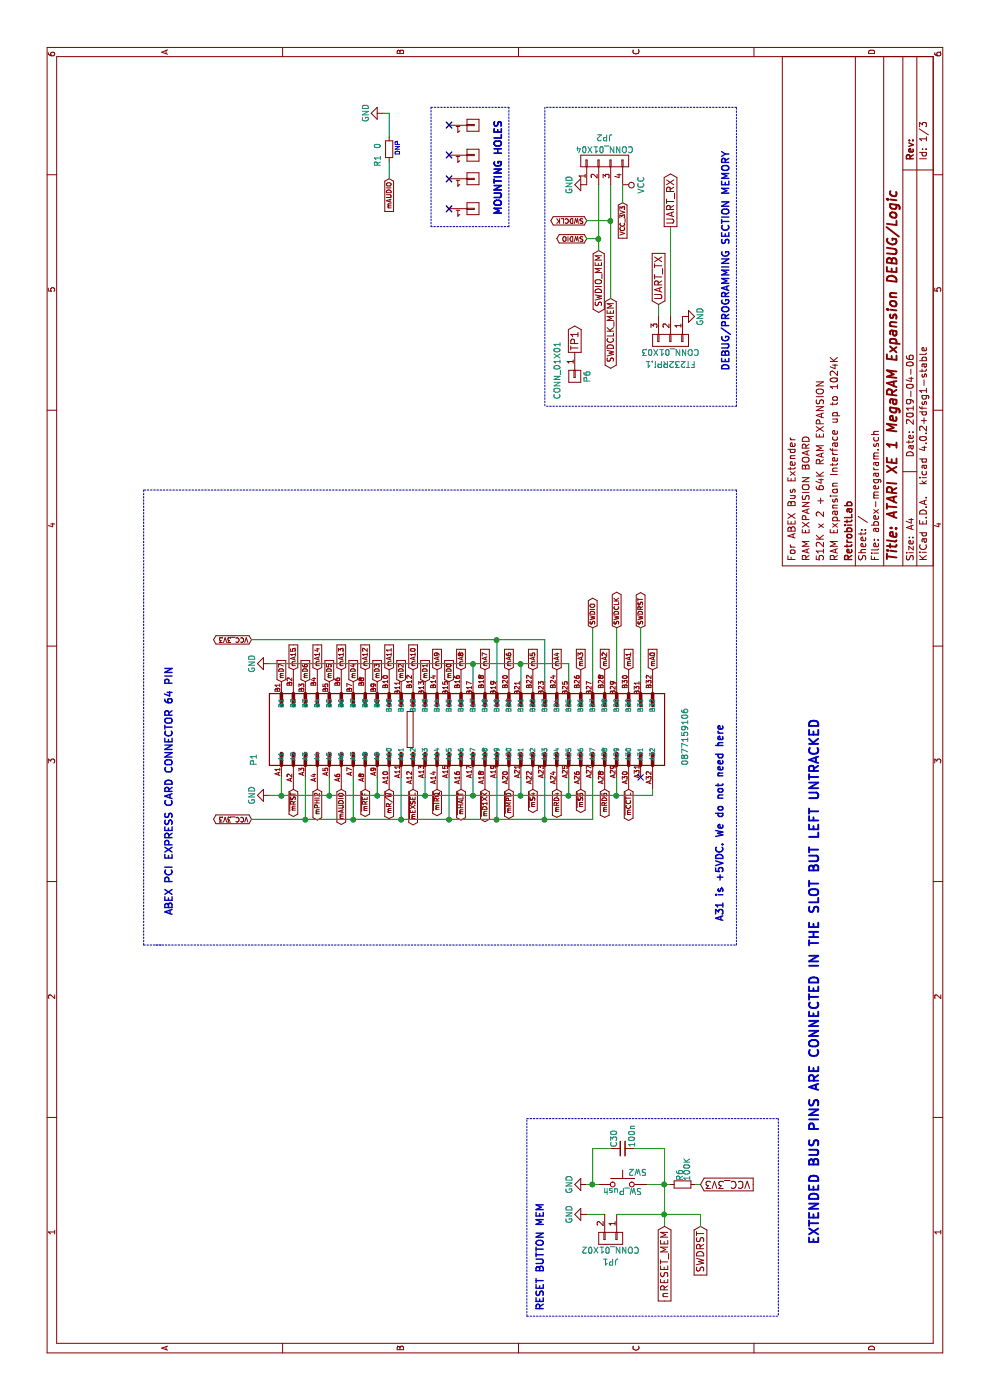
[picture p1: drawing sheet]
EESchema Schematic File Version 2
LIBS:MCU_STC
LIBS:Timer_RTC
LIBS:Relay_SolidState
LIBS:Relay
LIBS:RF_AM_FM
LIBS:Memory_Flash
LIBS:MCU_Module
LIBS:74xx
LIBS:Transistor_FET
LIBS:Regulator_Switching
LIBS:Logic_LevelTranslator
LIBS:Isolator
LIBS:Interface
LIBS:Converter_ACDC
LIBS:Battery_Management
LIBS:Amplifier_Operational
LIBS:RF_Module
LIBS:Interface_HDMI
LIBS:power
LIBS:Sensor_Temperature
LIBS:Timer_PLL
LIBS:Sensor_Pressure
LIBS:Sensor_Motion
LIBS:Oscillator
LIBS:MCU_Microchip_SAME
LIBS:MCU_Microchip_SAMD
LIBS:Interface_Expansion
LIBS:Interface_Ethernet
LIBS:Interface_CAN_LIN
LIBS:Amplifier_Difference
LIBS:Sensor_Magnetic
LIBS:Power_Management
LIBS:Memory_RAM
LIBS:MCU_Microchip_PIC18
LIBS:Interface_USB
LIBS:Audio
LIBS:Analog_Switch
LIBS:Amplifier_Current
LIBS:Regulator_Linear
LIBS:Device
LIBS:Analog_ADC
LIBS:MCU_Microchip_PIC16
LIBS:Connector
LIBS:Power_Protection
LIBS:Jumper
LIBS:Diode
LIBS:Switch
LIBS:Sensor_Current
LIBS:Sensor
LIBS:Regulator_Controller
LIBS:Driver_FET
LIBS:Amplifier_Audio
LIBS:RF_Filter
LIBS:Driver_Haptic
LIBS:RF_GSM
LIBS:Filter
LIBS:Converter_DCDC
LIBS:Analog
LIBS:RF_GPS
LIBS:Driver_Motor
LIBS:Driver_LED
LIBS:Sensor_Optical
LIBS:RF
LIBS:Power_Supervisor
LIBS:LED
LIBS:Simulation_SPICE
LIBS:CPU_NXP_IMX
LIBS:Sensor_Touch
LIBS:Memory_UniqueID
LIBS:Display_Character
LIBS:Mechanical
LIBS:MCU_Microchip_ATmega
LIBS:Comparator
LIBS:Memory_EEPROM
LIBS:RF_Switch
LIBS:Transformer
LIBS:Timer
LIBS:RF_Amplifier
LIBS:Sensor_Humidity
LIBS:MCU_Texas_MSP430
LIBS:MCU_Texas
LIBS:DSP_AnalogDevices
LIBS:74xGxx
LIBS:Reference_Voltage
LIBS:Sensor_Proximity
LIBS:RF_Mixer
LIBS:MCU_ST_STM8
LIBS:Interface_Telecom
LIBS:CPU
LIBS:4xxx_IEEE
LIBS:FPGA_Lattice
LIBS:Analog_DAC
LIBS:Interface_UART
LIBS:4xxx
LIBS:MCU_Microchip_ATtiny
LIBS:Sensor_Audio
LIBS:MCU_Cypress
LIBS:MCU_SiFive
LIBS:MCU_Nordic
LIBS:MCU_NXP_Kinetis
LIBS:Driver_Display
LIBS:MCU_NXP_S08
LIBS:Valve
LIBS:Triac_Thyristor
LIBS:Transistor_IGBT
LIBS:Regulator_SwitchedCapacitor
LIBS:Fiber_Optic
LIBS:Diode_Laser
LIBS:Reference_Current
LIBS:Transistor_BJT
LIBS:Memory_NVRAM
LIBS:MCU_NXP_LPC
LIBS:74xx_IEEE
LIBS:pspice
LIBS:Video
LIBS:Transistor_Array
LIBS:Sensor_Voltage
LIBS:Sensor_Gas
LIBS:Security
LIBS:Regulator_Current
LIBS:RF_ZigBee
LIBS:RF_WiFi
LIBS:RF_RFID
LIBS:RF_Bluetooth
LIBS:Potentiometer_Digital
LIBS:Motor
LIBS:Memory_ROM
LIBS:Memory_EPROM
LIBS:MCU_SiliconLabs
LIBS:MCU_ST_STM32L4
LIBS:MCU_ST_STM32L4+
LIBS:MCU_ST_STM32L1
LIBS:MCU_ST_STM32L0
LIBS:MCU_ST_STM32H7
LIBS:MCU_ST_STM32F7
LIBS:MCU_ST_STM32F4
LIBS:MCU_ST_STM32F3
LIBS:MCU_ST_STM32F2
LIBS:MCU_ST_STM32F1
LIBS:MCU_ST_STM32F0
LIBS:MCU_Parallax
LIBS:MCU_NXP_MCore
LIBS:MCU_NXP_MAC7100
LIBS:MCU_NXP_HCS12
LIBS:MCU_NXP_HC12
LIBS:MCU_NXP_HC11
LIBS:MCU_NXP_ColdFire
LIBS:MCU_Microchip_SAML
LIBS:MCU_Microchip_PIC32
LIBS:MCU_Microchip_PIC24
LIBS:MCU_Microchip_PIC12
LIBS:MCU_Microchip_PIC10
LIBS:MCU_Microchip_AVR
LIBS:MCU_Microchip_8051
LIBS:MCU_Intel
LIBS:MCU_Espressif
LIBS:MCU_AnalogDevices
LIBS:Logic_Programmable
LIBS:Isolator_Analog
LIBS:Interface_Optical
LIBS:Interface_LineDriver
LIBS:Interface_HID
LIBS:Interface_CurrentLoop
LIBS:Graphic
LIBS:GPU
LIBS:FPGA_Xilinx_Virtex7
LIBS:FPGA_Xilinx_Virtex6
LIBS:FPGA_Xilinx_Virtex5
LIBS:FPGA_Xilinx_Spartan6
LIBS:FPGA_Xilinx_Kintex7
LIBS:FPGA_Xilinx_Artix7
LIBS:FPGA_Xilinx
LIBS:FPGA_Microsemi
LIBS:Driver_Relay
LIBS:Display_Graphic
LIBS:Diode_Bridge
LIBS:DSP_Texas
LIBS:DSP_Motorola
LIBS:DSP_Microchip_DSPIC33
LIBS:DSP_Freescale
LIBS:Connector_Generic_Shielded
LIBS:Connector_Generic_MountingPin
LIBS:Connector_Generic
LIBS:CPU_PowerPC
LIBS:CPU_NXP_68000
LIBS:CPU_NXP_6800
LIBS:CPLD_Xilinx
LIBS:CPLD_Altera
LIBS:Amplifier_Video
LIBS:Amplifier_Instrumentation
LIBS:Amplifier_Buffer
LIBS:AmigaComponents
LIBS:abex-megaram-cache
EELAYER 25 0
EELAYER END
$Descr A4 11693 8268
encoding utf-8
Sheet 1 3
Title "ATARI XE 1 MegaRAM Expansion DEBUG/Logic"
Date "2019-04-06"
Rev ""
Comp "RetrobitLab"
Comment1 "RAM Expansion Interface up to 1024K"
Comment2 "512K x 2 + 64K RAM EXPANSION"
Comment3 "RAM EXPANSION BOARD"
Comment4 "For ABEX Bus Extender"
$EndDescr
Wire Notes Line
	10800 3600 9800 3600
Wire Notes Line
	10800 3600 10800 4250
Wire Notes Line
	10800 4250 9800 4250
Wire Notes Line
	9800 4250 9800 3600
Wire Notes Line
	8300 6150 8300 4550
Wire Notes Line
	8300 6150 10800 6150
Wire Notes Line
	10800 6150 10800 4550
Wire Notes Line
	10800 4550 8300 4550
Wire Wire Line
	9050 5600 9800 5600
Wire Wire Line
	9050 5500 9150 5500
Text Notes 8600 6100 0    60   ~ 12
DEBUG/PROGRAMMING SECTION MEMORY
NoConn ~ 9950 3750
NoConn ~ 10200 3750
NoConn ~ 10400 3750
NoConn ~ 10650 3750
Text Notes 9900 4200 0    60   ~ 12
MOUNTING HOLES
Text GLabel 9200 5100 0    51   BiDi ~ 0
SWDCLK_MEM
$Comp
L CONN_01X03 FT232RPi.1
U 1 1
P 8850 5600
F 0 "FT232RPi.1" V 9050 5600 50  0000 C CNN
F 1 "CONN_01X03" V 8950 5600 50  0000 C CNN
F 2 "Pin_Headers:Pin_Header_Straight_1x03" H 8850 5600 50  0001 C CNN
F 3 "" H 8850 5600 60  0001 C CNN
	1    8850 5600
	-1   0    0    1   
$EndComp
Text GLabel 9150 5500 2    60   Input ~ 0
UART_TX
Text GLabel 9800 5600 2    60   Output ~ 0
UART_RX
$Comp
L GND #PWR01
U 1 1
P 9050 5700
F 0 "#PWR01" H 9050 5450 50  0001 C CNN
F 1 "GND" H 9050 5550 50  0000 C CNN
F 2 "" H 9050 5700 60  0001 C CNN
F 3 "" H 9050 5700 60  0001 C CNN
	1    9050 5700
	1    0    0    -1  
$EndComp
$Comp
L CONN_01X01 P6
U 1 1
P 8550 4800
F 0 "P6" H 8550 4900 50  0000 C CNN
F 1 "CONN_01X01" H 8500 4650 50  0000 C CNN
F 2 "Measurement_Points:Measurement_Point_Round-SMD-Pad_Small" H 8550 4800 50  0001 C CNN
F 3 "" H 8550 4800 60  0001 C CNN
	1    8550 4800
	-1   0    0    1   
$EndComp
Text GLabel 8750 4800 2    60   Output ~ 0
TP1
$Comp
L CONN_01X01 P2
U 1 1
P 9950 3950
F 0 "P2" H 9950 4050 50  0001 C CNN
F 1 "CONN_01X01" V 10050 3950 50  0001 C CNN
F 2 "RetroBitLab:MountingHole" V 10150 3950 50  0001 C CNN
F 3 "" H 9950 3950 60  0001 C CNN
	1    9950 3950
	0    1    1    0   
$EndComp
NoConn ~ 9950 3750
$Comp
L CONN_01X01 P3
U 1 1
P 10200 3950
F 0 "P3" H 10200 4050 50  0001 C CNN
F 1 "CONN_01X01" V 10300 3950 50  0001 C CNN
F 2 "RetroBitLab:MountingHole" V 10400 3950 50  0001 C CNN
F 3 "" H 10200 3950 60  0001 C CNN
	1    10200 3950
	0    1    1    0   
$EndComp
NoConn ~ 10200 3750
$Comp
L CONN_01X01 P4
U 1 1
P 10400 3950
F 0 "P4" H 10400 4050 50  0001 C CNN
F 1 "CONN_01X01" V 10500 3950 50  0001 C CNN
F 2 "RetroBitLab:MountingHole" V 10600 3950 50  0001 C CNN
F 3 "" H 10400 3950 60  0001 C CNN
	1    10400 3950
	0    1    1    0   
$EndComp
NoConn ~ 10400 3750
$Comp
L CONN_01X01 P5
U 1 1
P 10650 3950
F 0 "P5" H 10650 4050 50  0001 C CNN
F 1 "CONN_01X01" V 10750 3950 50  0001 C CNN
F 2 "RetroBitLab:MountingHole" V 10850 3950 50  0001 C CNN
F 3 "" H 10650 3950 60  0001 C CNN
	1    10650 3950
	0    1    1    0   
$EndComp
NoConn ~ 10650 3750
Text Notes 9900 4200 0    60   ~ 12
MOUNTING HOLES
$Sheet
S 0    8850 11700 8250
U 5C2B74C3
F0 "Static RAM" 60
F1 "sram-levelshifters.sch" 60
$EndSheet
Wire Wire Line
	1550 5050 1550 4900
Wire Wire Line
	1800 5800 1800 5850
Connection ~ 1800 5550
Wire Wire Line
	1450 5550 2100 5550
Wire Wire Line
	1800 5400 1800 5600
Wire Notes Line
	700  4400 2350 4400
Wire Notes Line
	700  4400 700  6500
Text GLabel 1450 5550 0    60   Input ~ 0
nRESET_MEM
$Comp
L GND #PWR02
U 1 1
P 1800 4900
F 0 "#PWR02" H 1800 4650 50  0001 C CNN
F 1 "GND" H 1800 4750 50  0000 C CNN
F 2 "" H 1800 4900 60  0001 C CNN
F 3 "" H 1800 4900 60  0001 C CNN
	1    1800 4900
	-1   0    0    1   
$EndComp
$Comp
L R_Small R6
U 1 1
P 1800 5700
F 0 "R6" H 1830 5720 50  0000 L CNN
F 1 "100K" H 1830 5660 50  0000 L CNN
F 2 "Resistors_SMD:R_1206_HandSoldering" H 1800 5700 50  0001 C CNN
F 3 "" H 1800 5700 60  0001 C CNN
	1    1800 5700
	1    0    0    -1  
$EndComp
Text GLabel 1800 5850 3    60   Input ~ 0
VCC_3V3
Text Notes 750  4550 0    60   ~ 12
RESET BUTTON MEM
$Comp
L GND #PWR03
U 1 1
P 1550 4900
F 0 "#PWR03" H 1550 4650 50  0001 C CNN
F 1 "GND" H 1550 4750 50  0000 C CNN
F 2 "" H 1550 4900 60  0001 C CNN
F 3 "" H 1550 4900 60  0001 C CNN
	1    1550 4900
	-1   0    0    1   
$EndComp
$Comp
L CONN_01X02 JP1
U 1 1
P 1350 5100
F 0 "JP1" V 1550 5100 50  0000 C CNN
F 1 "CONN_01X02" V 1450 5100 50  0000 C CNN
F 2 "Pin_Headers:Pin_Header_Straight_1x02" H 1350 5100 50  0001 C CNN
F 3 "" H 1350 5100 60  0001 C CNN
	1    1350 5100
	-1   0    0    1   
$EndComp
$Comp
L SW_Push SW2
U 1 1
P 1800 5200
F 0 "SW2" H 1850 5300 50  0000 L CNN
F 1 "SW_Push" H 1800 5140 50  0000 C CNN
F 2 "RetroBitLab:SW_SPST_FSMSM_3D" H 1800 5400 50  0001 C CNN
F 3 "" H 1800 5400 50  0001 C CNN
	1    1800 5200
	0    1    1    0   
$EndComp
Wire Wire Line
	1800 4900 1800 5000
Wire Wire Line
	1550 5150 1550 5850
Connection ~ 1550 5550
$Sheet
S 50   35400 11800 9050
U 5CA8B01A
F0 "MCU_MEMORY" 60
F1 "memory_controller.sch" 60
$EndSheet
$Comp
L C_Small C30
U 1 1
P 2100 5200
F 0 "C30" H 2110 5270 50  0000 L CNN
F 1 "100n" H 2110 5120 50  0000 L CNN
F 2 "Capacitors_SMD:C_1206_HandSoldering" H 2100 5200 50  0001 C CNN
F 3 "" H 2100 5200 50  0001 C CNN
	1    2100 5200
	1    0    0    -1  
$EndComp
Wire Wire Line
	1800 4950 2100 4950
Wire Wire Line
	2100 4950 2100 5100
Connection ~ 1800 4950
Wire Wire Line
	2100 5550 2100 5300
Wire Notes Line
	2350 4400 2350 6500
Text GLabel 9600 5000 0    51   BiDi ~ 0
SWDIO_MEM
$Comp
L GND #PWR04
U 1 1
P 10150 4900
F 0 "#PWR04" H 10150 4650 50  0001 C CNN
F 1 "GND" H 10150 4750 50  0000 C CNN
F 2 "" H 10150 4900 60  0001 C CNN
F 3 "" H 10150 4900 60  0001 C CNN
	1    10150 4900
	-1   0    0    1   
$EndComp
Wire Wire Line
	10150 5000 9600 5000
Wire Wire Line
	9200 5100 10150 5100
Text GLabel 10000 5200 0    39   Input ~ 0
VCC_3V3
$Comp
L CONN_01X04 JP2
U 1 1
P 10350 5050
F 0 "JP2" V 10550 5050 50  0000 C CNN
F 1 "CONN_01X04" V 10450 5050 50  0000 C CNN
F 2 "Pin_Headers:Pin_Header_Angled_1x04" H 10350 5050 50  0001 C CNN
F 3 "" H 10350 5050 60  0001 C CNN
	1    10350 5050
	1    0    0    -1  
$EndComp
Text GLabel 1450 5850 0    60   Input ~ 0
SWDRST
Wire Wire Line
	1550 5850 1450 5850
Text GLabel 6450 5350 2    39   BiDi ~ 0
SWDRST
Text GLabel 5100 2450 0    39   BiDi ~ 0
~mRST
Text GLabel 5100 2650 0    39   BiDi ~ 0
mPHI2
Text GLabel 5100 2850 0    39   BiDi ~ 0
mAUDIO
Text GLabel 5100 3050 0    39   BiDi ~ 0
~mREF
Text GLabel 4850 2100 1    39   BiDi ~ 0
VCC_3V3
Text GLabel 6450 5150 2    39   BiDi ~ 0
SWDCLK
Text GLabel 6450 4950 2    39   BiDi ~ 0
SWDIO
Text GLabel 5100 3450 0    39   BiDi ~ 0
~mEXSEL
Text GLabel 5100 3250 0    39   BiDi ~ 0
mR/~W
Text GLabel 5100 3650 0    39   BiDi ~ 0
~mIRQ
Text GLabel 5100 3850 0    39   BiDi ~ 0
~mHALT
Text GLabel 5100 4050 0    39   BiDi ~ 0
~mD1XX
Text GLabel 5100 4250 0    39   BiDi ~ 0
~mMPD
Text GLabel 5100 4450 0    39   BiDi ~ 0
~mS4
Text GLabel 5100 4650 0    39   BiDi ~ 0
mRD4
Text GLabel 5100 4850 0    39   BiDi ~ 0
~mS5
Text GLabel 5100 5050 0    39   BiDi ~ 0
mRD5
Text GLabel 5100 5250 0    39   BiDi ~ 0
~mCCTL
Text GLabel 6100 5450 2    39   Input ~ 0
mA0
Text GLabel 6100 5250 2    39   Input ~ 0
mA1
Text GLabel 6100 5050 2    39   Input ~ 0
mA2
Text GLabel 6100 4850 2    39   Input ~ 0
mA3
Text GLabel 6100 4650 2    39   Input ~ 0
mA4
Text GLabel 6100 4450 2    39   Input ~ 0
mA5
Text GLabel 6100 4250 2    39   Input ~ 0
mA6
Text GLabel 6100 4050 2    39   Input ~ 0
mA7
Text GLabel 6100 3850 2    39   Input ~ 0
mA8
Text GLabel 6100 3650 2    39   Input ~ 0
mA9
Text GLabel 6100 3450 2    39   Input ~ 0
mA10
Text GLabel 6100 3250 2    39   Input ~ 0
mA11
Text GLabel 6100 3050 2    39   Input ~ 0
mA12
Text GLabel 6100 2850 2    39   Input ~ 0
mA13
Text GLabel 6100 2650 2    39   Input ~ 0
mA14
Text GLabel 6100 2450 2    39   Input ~ 0
mA15
Text GLabel 6000 3750 2    39   Input ~ 0
mD0
Text GLabel 6000 3550 2    39   Input ~ 0
mD1
Text GLabel 6000 3350 2    39   Input ~ 0
mD2
Text GLabel 6000 3150 2    39   Input ~ 0
mD3
Text GLabel 6000 2950 2    39   Input ~ 0
mD4
Text GLabel 6000 2750 2    39   Input ~ 0
mD5
Text GLabel 6000 2550 2    39   Input ~ 0
mD6
Text GLabel 6000 2350 2    39   Input ~ 0
mD7
Text Notes 1300 6850 0    79   ~ 16
EXTENDED BUS PINS ARE CONNECTED IN THE SLOT BUT LEFT UNTRACKED
Text GLabel 9700 4900 1    39   BiDi ~ 0
SWDIO
Wire Wire Line
	9700 4900 9700 5000
Connection ~ 9700 5000
Text GLabel 9850 4900 1    39   BiDi ~ 0
SWDCLK
Wire Wire Line
	9850 4900 9850 5100
Connection ~ 9850 5100
$Comp
L VCC #PWR05
U 1 1
P 10150 5200
F 0 "#PWR05" H 10150 5050 50  0001 C CNN
F 1 "VCC" H 10150 5350 50  0000 C CNN
F 2 "" H 10150 5200 50  0001 C CNN
F 3 "" H 10150 5200 50  0001 C CNN
	1    10150 5200
	-1   0    0    1   
$EndComp
Wire Wire Line
	10000 5200 10150 5200
Wire Notes Line
	2350 6500 700  6500
Text GLabel 10200 3250 0    39   Input ~ 0
mAUDIO
$Comp
L GND #PWR06
U 1 1
P 10750 3200
F 0 "#PWR06" H 10750 2950 50  0001 C CNN
F 1 "GND" H 10750 3050 50  0000 C CNN
F 2 "" H 10750 3200 50  0001 C CNN
F 3 "" H 10750 3200 50  0001 C CNN
	1    10750 3200
	-1   0    0    1   
$EndComp
Wire Wire Line
	10750 3250 10750 3200
Wire Wire Line
	10550 3250 10750 3250
Wire Wire Line
	10200 3250 10350 3250
$Comp
L R_Small R1
U 1 1
P 10450 3250
F 0 "R1" V 10550 3300 50  0000 L CNN
F 1 "0" V 10550 3200 50  0000 L CNN
F 2 "Resistors_SMD:R_1206_HandSoldering" H 10450 3250 50  0001 C CNN
F 3 "" H 10450 3250 50  0001 C CNN
	1    10450 3250
	0    -1   -1   0   
$EndComp
Text Notes 10400 3350 0    39   ~ 8
DNP
$Comp
L 0877159106 P1
U 1 1
P 5600 3850
F 0 "P1" H 5300 5550 50  0000 L BNN
F 1 "0877159106" H 5300 1949 50  0000 L BNN
F 2 "RetroBitLab:BUS_PCIexpress_64pin" H 5600 3850 50  0001 L BNN
F 3 "Molex" H 5600 3850 50  0001 L BNN
F 4 "None" H 5600 3850 50  0001 L BNN "Field4"
F 5 "Unavailable" H 5600 3850 50  0001 L BNN "Field5"
F 6 "None" H 5600 3850 50  0001 L BNN "Field6"
F 7 "0877159106" H 5600 3850 50  0001 L BNN "Field7"
F 8 "Conn PCI Express Card Edge SKT 64 POS 2mm Solder ST Thru-Hole PCI Express Tray" H 5600 3850 50  0001 L BNN "Field8"
	1    5600 3850
	1    0    0    -1  
$EndComp
$Comp
L GND #PWR07
U 1 1
P 5050 2250
F 0 "#PWR07" H 5050 2000 50  0001 C CNN
F 1 "GND" H 5050 2100 50  0000 C CNN
F 2 "" H 5050 2250 60  0001 C CNN
F 3 "" H 5050 2250 60  0001 C CNN
	1    5050 2250
	-1   0    0    1   
$EndComp
Wire Wire Line
	5200 2350 5050 2350
Wire Wire Line
	5050 2250 5050 5450
Wire Wire Line
	5050 2750 5200 2750
Connection ~ 5050 2350
Wire Wire Line
	5050 3150 5200 3150
Connection ~ 5050 2750
Wire Wire Line
	5050 3550 5200 3550
Connection ~ 5050 3150
Wire Wire Line
	5050 3950 5200 3950
Connection ~ 5050 3550
Wire Wire Line
	5050 4350 5200 4350
Connection ~ 5050 3950
Wire Wire Line
	5050 4750 5200 4750
Connection ~ 5050 4350
Wire Wire Line
	5050 5150 5200 5150
Connection ~ 5050 4750
Wire Wire Line
	5050 5450 5100 5450
Connection ~ 5050 5150
$Comp
L GND #PWR08
U 1 1
P 6150 2250
F 0 "#PWR08" H 6150 2000 50  0001 C CNN
F 1 "GND" H 6150 2100 50  0000 C CNN
F 2 "" H 6150 2250 60  0001 C CNN
F 3 "" H 6150 2250 60  0001 C CNN
	1    6150 2250
	-1   0    0    1   
$EndComp
Wire Wire Line
	6000 3950 6150 3950
Wire Wire Line
	6150 2250 6150 4750
Wire Wire Line
	6150 4350 6000 4350
Connection ~ 6150 3950
Wire Wire Line
	6150 4750 6000 4750
Connection ~ 6150 4350
Text GLabel 6350 2100 1    39   BiDi ~ 0
VCC_3V3
Wire Wire Line
	4850 2550 5200 2550
Wire Wire Line
	4850 2950 5200 2950
Connection ~ 4850 2550
Wire Wire Line
	4850 3350 5200 3350
Connection ~ 4850 2950
Wire Wire Line
	4850 3750 5200 3750
Connection ~ 4850 3350
Wire Wire Line
	4850 4150 5200 4150
Connection ~ 4850 3750
Wire Wire Line
	4850 4550 5200 4550
Connection ~ 4850 4150
Wire Wire Line
	4850 4950 5200 4950
Connection ~ 4850 4550
Wire Wire Line
	6000 4550 6350 4550
Wire Wire Line
	6350 4550 6350 2100
Wire Wire Line
	6000 4150 6350 4150
Connection ~ 6350 4150
Wire Wire Line
	6000 4950 6450 4950
Wire Wire Line
	6000 5150 6450 5150
Wire Wire Line
	6000 5350 6450 5350
Wire Notes Line
	3800 1300 3800 6150
Wire Notes Line
	3800 6150 7600 6150
Wire Notes Line
	7600 6150 7600 1200
Wire Notes Line
	7600 1200 3800 1200
Wire Notes Line
	3800 1200 3800 1350
Text Notes 4050 1450 0    60   ~ 12
ABEX PCI EXPRESS CARD CONNECTOR 64 PIN
Wire Wire Line
	4850 4950 4850 2100
NoConn ~ 5200 5350
Text Notes 4000 6050 0    59   ~ 12
A31 is +5VDC. We do not need here
$EndSCHEMATC
